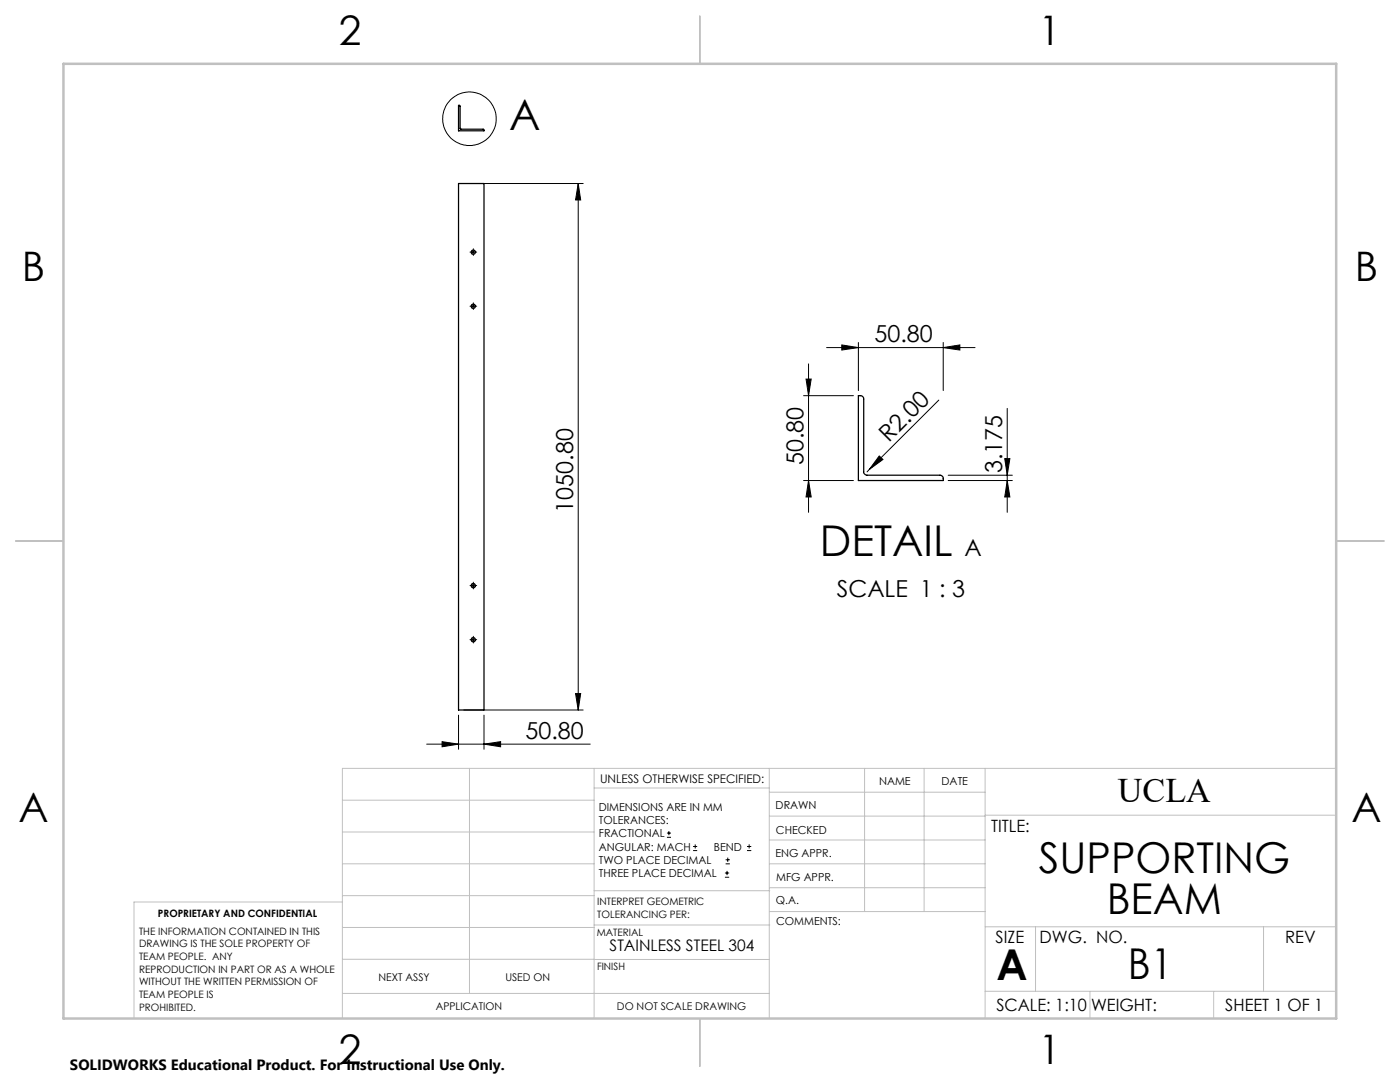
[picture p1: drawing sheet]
<svg xmlns="http://www.w3.org/2000/svg" width="279mm" height="216mm" viewBox="0 0 279 216" stroke-linecap="round" stroke-linejoin="round" font-family="sans-serif">
<g fill="none" stroke="#000" stroke-width=".2">
<path d="M92.5 36.6h23.9M115.4 36.6v105.1M115.4 36.6l.5 3.3h-1zM94.2 50.3h.5M94.4 50.1v.5M94.2 61.1h.5M94.4 60.9v.4M160.4 79h9.9M160.9 75.6h1l-.5 3.4zM161.4 72.6v29.6M165 69.4h29.6M168 68.8l3.3 .6-3.3 .4z"/>
<path d="M171.3 68.3v9.6M187.4 79.8l-13.9 13.9M188.2 69.4l3.4-.6v1zM188.2 68.3v9.6M160.4 95.9h9.9M161.4 95.9l.5 3.3h-1zM173.5 93.7l-.5 .5M175.5 91l.7 .7-2.7 2zM189.2 95.9h12.8M189.2 94.8h12.8M200.5 91.5h1l-.5 3.3zM201 81.5v20.7"/>
<path d="M201 95.9l.5 3.3h-1zM94.2 116.9h.5M94.4 116.6v.5M94.2 127.7h.5M94.4 127.4v.5M114.9 138.4h1l-.5 3.3zM85.2 148.5h32.6M88.2 148l3.3 .5-3.3 .5zM91.5 142.7v6.8M92.5 141.7h23.9M96.6 148.5l3.3-.5v1zM96.6 142.7v6.8"/>
<path d="M133.1 167.1h.8M133.1 166.2h.8M133.5 165.8v.9M138.3 169.7h.8M138.3 168.9h.8M138.7 168.5v.8M144.7 175h.8M144.7 174.2h.8M144.8 172.4h.9M144.8 171.6h.9M145.1 173.8v.8M145.2 171.1v.9"/>
<path d="M149.1 169.7h.8M149.1 168.9h.8M149.5 168.5v.8"/>
<circle cx="93.7" cy="23.7" r="5.3"/>
</g>
<g fill="none" stroke="#808080" stroke-width=".2">
<path d="M93.9 50.3h1.1M94.1 50l.7 .7M94.4 49.8v1M94.8 50l-.7 .7M93.9 61.1h1.1M94.1 60.7l.7 .8M94.4 60.6v1M94.8 60.7l-.7 .8M93.9 116.9h1.1M94.1 116.5l.7 .7M94.4 116.3v1.1M94.8 116.5l-.7 .7"/>
<path d="M93.9 127.7h1.1M94.1 127.3l.7 .7M94.4 127.1v1.1M94.8 127.3l-.7 .7"/>
</g>
<g fill="none" stroke="#c0c0c0" stroke-width=".2">
<path d="M68.3 159.7h50.3M93.7 153.3v44.9M118.6 153.3v49.9M118.6 157.2h34.9M153.5 153.3v49.9M153.5 158.1h43.1M172.5 153.3v28.6M184.4 153.3v28.6M196.6 153.3v49.9M266.7 153.3h-198.4v49.9M68.3 178.7h50.3M68.3 172.4h50.3"/>
<path d="M68.3 166h50.3M68.3 180h-41.6v23.2M118.6 177.7h35M153.5 167.6h43.1M153.5 162.8h43.1M153.5 172.4h43.1M153.5 177.1h43.1M196.6 162.7h70.1M68.3 198.2h85.2M68.3 191.4l85.2 .1M68.3 185.1h50.3M118.6 184.6h35"/>
<path d="M153.6 181.9h43M196.6 197.8h70.1M196.6 184.9h70.1M206.7 184.9v12.9M217.5 197.8v5.4M242.2 197.8v5.4M252.2 184.9v12.9"/>
</g>
<path d="M139.7 3.2v9.5M3.1 107.9h9.6M266.7 107.9h9.5M139.7 203.2v9.6" fill="none" stroke="#c0c0c0" stroke-width=".25"/>
<path d="M12.7 12.7h254v190.5h-254z" fill="none" stroke="#c0c0c0" stroke-width=".5"/>
<g fill="none" stroke="#000" stroke-width=".2" stroke-dasharray="15.2 1.3 1.3 1.3">
<path d="M94 50.3h-.2M94.5 49.8v-.2M94.5 50.8v.2M95 50.3h.1M94 61.1h-.2M94.5 60.6v-.2M94.5 61.6v.2M95 61.1h.1M94 116.8h-.2M94.5 116.3v-.1M94.5 117.3v.2M95 116.8h.1"/>
<path d="M94 127.6h-.2M94.5 127.1v-.1M94.5 128.1v.2M95 127.6h.1"/>
</g>
<g fill="#000">
<path d="M175.5 91l.7 .7-2.7 2z"/>
<path d="M115.4 36.6l.5 3.3h-1zM114.9 138.4h1l-.5 3.3zM200.5 91.5h1l-.5 3.3zM201 95.9l.5 3.3h-1z"/>
<path d="M161.4 95.9l.5 3.3h-1zM160.9 75.6h1l-.5 3.4z"/>
<path d="M88.2 148l3.3 .5-3.3 .5zM96.6 148.5l3.3-.5v1zM168 68.8l3.3 .6-3.3 .4zM188.2 69.4l3.4-.6v1z"/>
</g>
<g fill="none" stroke="#000" stroke-width=".25">
<path d="M91.5 21l.3 .1 .1 4.7h4.5l.2 .3h-5.1zM91.5 36.6h5.1v105.1h-5.1zM171.3 79a.76 .76 0 0 1 1.1 .6v14.6a.73 .73 0 0 0 .6 .6h14.6a.76 .76 0 0 1 .6 1.1h-16.9z"/>
<circle cx="94.4" cy="50.3" r=".43"/>
<circle cx="94.4" cy="61.1" r=".43"/>
<circle cx="94.4" cy="116.9" r=".43"/>
<circle cx="94.4" cy="127.7" r=".43"/>
</g>
<g font-size="8.5">
<text x="101.6" y="26">A</text>
<text x="163.6" y="110.9">DETAIL</text>
<text x="207.3" y="174.2">SUPPORTING</text>
<text x="220.9" y="182.3">BEAM</text>
<text x="198.9" y="195.5">A</text>
<text x="225.1" y="195.4">B1</text>
</g>
<g font-size="8.1">
<text x="67.6" y="8.9">2</text>
<text x="207.3" y="8.9">1</text>
<text x="4.4" y="56.2">B</text>
<text x="270.4" y="56.2">B</text>
<text x="3.7" y="164.1">A</text>
<text x="269.7" y="164.1">A</text>
<text x="67.6" y="212.4">2</text>
<text x="207.3" y="212.4">1</text>
</g>
<text font-size="6.9" x="223.1" y="160.1">UCLA</text>
<g font-size="4.7">
<text x="174.5" y="68.3">50.80</text>
<text x="177.4" y="88.4" transform="rotate(-45 177.4 88.4)">R2.00</text>
<text x="160.4" y="92.8" transform="rotate(-90 160.4 92.8)">50.80</text>
<text x="200" y="94.4" transform="rotate(-90 200 94.4)">3.175</text>
<text x="114.4" y="102.3" transform="rotate(-90 114.4 102.3)">1050.80</text>
<text x="192.5" y="110.8">A</text>
<text x="167" y="119.1">SCALE 1 : 3</text>
<text x="104.9" y="147.5">50.80</text>
</g>
<g font-size="3.4">
<text x="197.8" y="166">TITLE:</text>
<text x="198.7" y="188.1">SIZE</text>
<text x="207.5" y="188.1">DWG. NO.</text>
<text x="256.5" y="188.2">REV</text>
<text x="198.8" y="201.7">SCALE: 1:10</text>
<text x="217.7" y="201.8">WEIGHT:</text>
<text x="244.5" y="201.7">SHEET 1 OF 1</text>
</g>
<text font-size="3.2" x="121.7" y="189.8">STAINLESS STEEL 304</text>
<text font-size="3" x="14" y="213.5">SOLIDWORKS Educational Product. For Instructional Use Only.</text>
<text font-size="2.4" x="119.8" y="156.2">UNLESS OTHERWISE SPECIFIED:</text>
<g font-size="2.2">
<text x="119.5" y="161.8">DIMENSIONS ARE IN MM</text>
<text x="154.8" y="161.4">DRAWN</text>
<text x="175.4" y="156.6">NAME</text>
<text x="187.9" y="156.7">DATE</text>
<text x="119.5" y="164.4">TOLERANCES:</text>
<text x="119.5" y="167.1">FRACTIONAL</text>
<text x="154.9" y="166.3">CHECKED</text>
<text x="119.5" y="169.7">ANGULAR: MACH</text>
<text x="119.5" y="172.4">TWO PLACE DECIMAL</text>
<text x="142.5" y="169.7">BEND</text>
<text x="154.8" y="171">ENG APPR.</text>
<text x="119.5" y="175">THREE PLACE DECIMAL</text>
<text x="154.9" y="175.7">MFG APPR.</text>
<text x="154.9" y="180.4">Q.A.</text>
<text x="154.9" y="184.6">COMMENTS:</text>
</g>
<g font-size="2.1">
<text x="75.5" y="195.7">NEXT ASSY</text>
<text x="100.9" y="195.7">USED ON</text>
<text x="86.9" y="201.5">APPLICATION</text>
<text x="123.1" y="201.6">DO NOT SCALE DRAWING</text>
</g>
<g font-size="2">
<text x="31.5" y="182.9">PROPRIETARY AND CONFIDENTIAL</text>
<text x="119.2" y="180.6">INTERPRET GEOMETRIC</text>
<text x="119.2" y="183.1">TOLERANCING PER:</text>
<text x="27.8" y="186.5">THE INFORMATION CONTAINED IN THIS</text>
<text x="27.8" y="189">DRAWING IS THE SOLE PROPERTY OF</text>
<text x="27.8" y="191.6">TEAM PEOPLE. ANY</text>
<text x="119.1" y="186.7">MATERIAL</text>
<text x="27.8" y="194.1">REPRODUCTION IN PART OR AS A WHOLE</text>
<text x="27.8" y="196.6">WITHOUT THE WRITTEN PERMISSION OF</text>
<text x="119.1" y="193.5">FINISH</text>
<text x="27.8" y="199.1">TEAM PEOPLE IS</text>
<text x="27.8" y="201.7">PROHIBITED.</text>
</g>
</svg>
